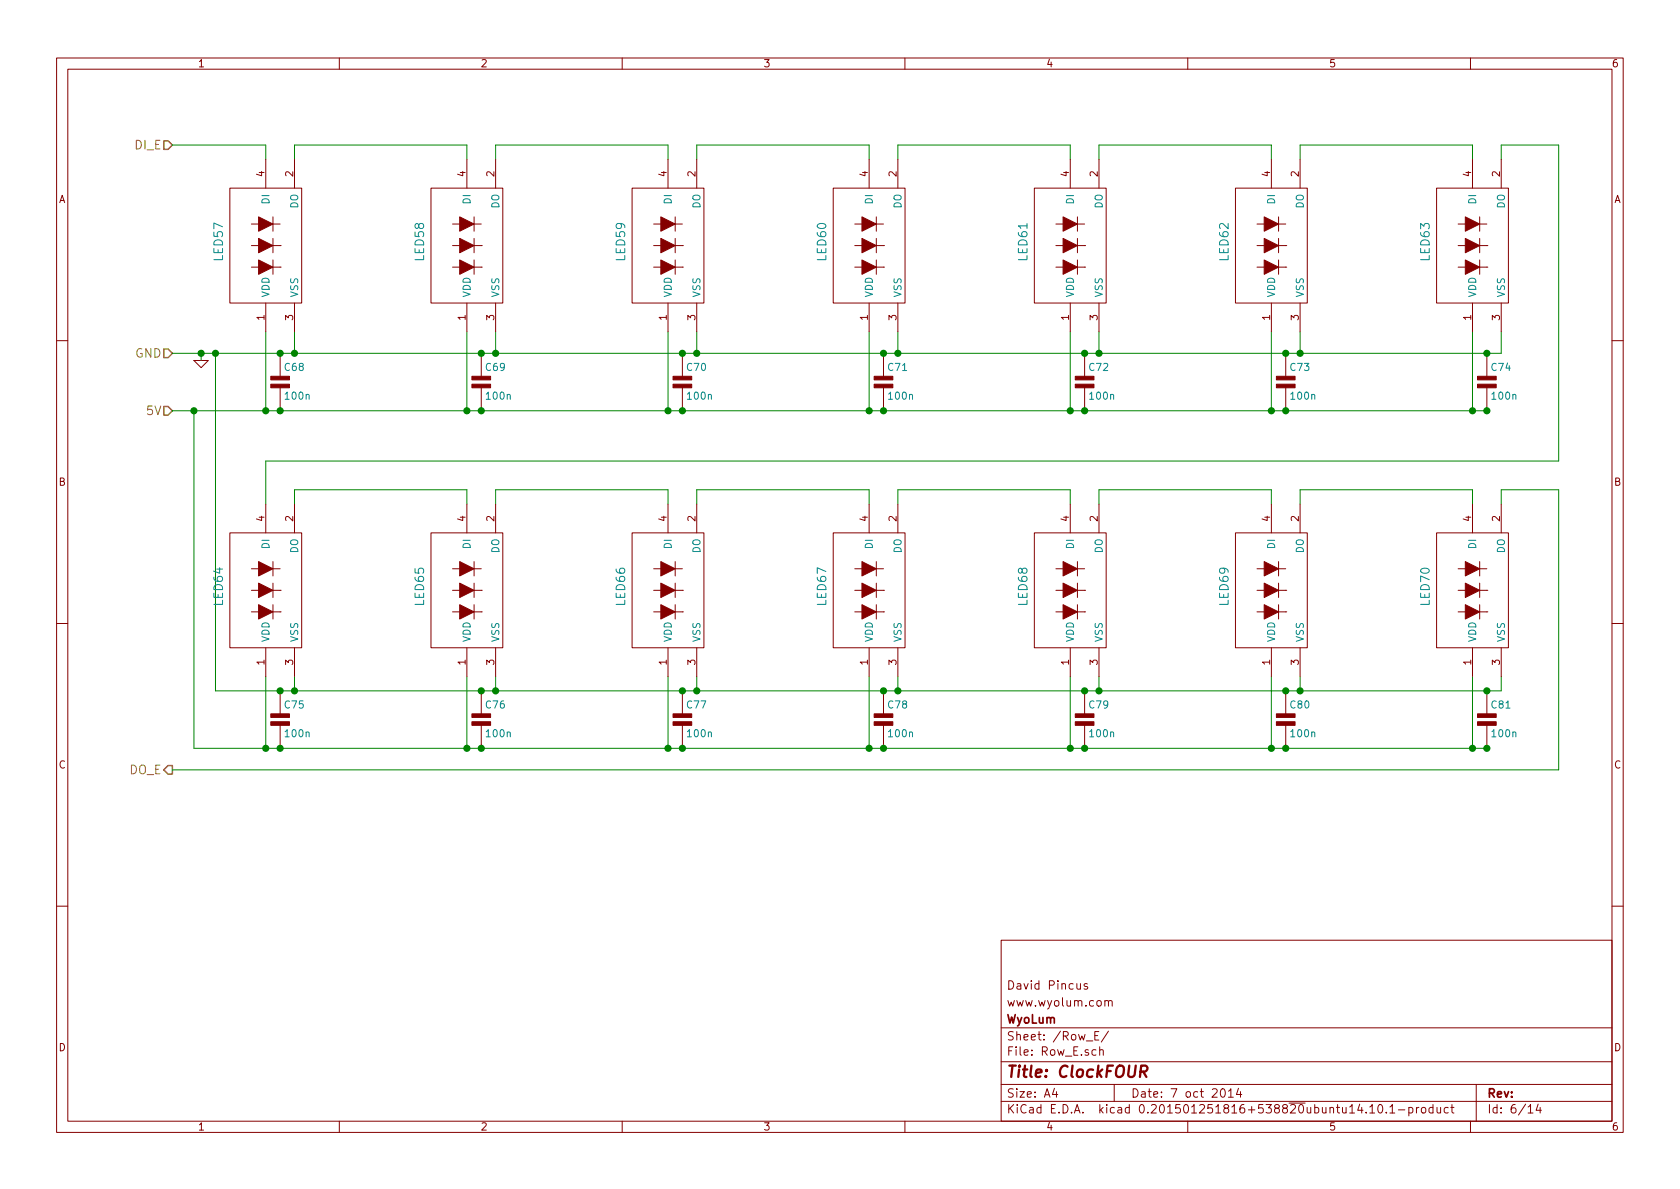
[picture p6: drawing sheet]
EESchema Schematic File Version 2
LIBS:ClockFOUR
LIBS:ClockFOUR-cache
EELAYER 25 0
EELAYER END
$Descr A4 11693 8268
encoding utf-8
Sheet 6 14
Title "ClockFOUR"
Date "7 oct 2014"
Rev ""
Comp "WyoLum"
Comment1 "www.wyolum.com"
Comment2 "David Pincus"
Comment3 ""
Comment4 ""
$EndDescr
Text HLabel 1200 5350 0    60   Output ~ 0
DO_E
Text HLabel 1200 2450 0    60   Input ~ 0
GND
Text HLabel 1200 1000 0    60   Input ~ 0
DI_E
Text HLabel 1200 2850 0    60   Input ~ 0
5V
$Comp
L GND #PWR10
U 1 1
P 1400 2500
F 0 "#PWR10" H 1400 2500 30  0001 C CNN
F 1 "GND" H 1400 2430 30  0001 C CNN
F 2 "" H 1400 2500 60  0001 C CNN
F 3 "" H 1400 2500 60  0001 C CNN
	1    1400 2500
	1    0    0    -1  
$EndComp
$Comp
L C2 C68
U 1 1
P 1950 2650
F 0 "C68" H 1975 2750 50  0000 L CNN
F 1 "100n" H 1975 2550 50  0000 L CNN
F 2 "C4_Pretty:c_0805_led" H 1950 2650 50  0001 C CNN
F 3 "" H 1950 2650 60  0001 C CNN
F 4 "CAP CER 0.1UF 25V 10% X7R 0805" H 1950 2850 60  0001 L CNN "Field4"
F 5 "100n, 25V" H 1950 2950 60  0001 L CNN "Field5"
F 6 "Surface Mount, MLCC" H 1950 3050 60  0001 L CNN "Field6"
F 7 "Kemet" H 1950 3150 60  0001 L CNN "Field7"
F 8 "C0805C104K3RACTU" H 1950 3250 60  0001 L CNN "Field8"
F 9 "Digikey" H 1950 3350 60  0001 L CNN "Field9"
F 10 "399-1168-1-ND" H 1950 3450 60  0001 L CNN "Field10"
F 11 "http://www.digikey.com/product-detail/en/C0805C104K3RACTU/399-1168-1-ND/411443" H 1950 3550 60  0001 L CNN "Field11"
	1    1950 2650
	1    0    0    -1  
$EndComp
Wire Wire Line
	1400 2450 1400 2500
Wire Wire Line
	1200 1000 1850 1000
Wire Wire Line
	1850 1000 1850 1100
Connection ~ 1400 2450
Wire Wire Line
	2050 1100 2050 1000
Wire Wire Line
	2050 1000 3250 1000
Wire Wire Line
	3250 1000 3250 1100
Wire Wire Line
	3450 1100 3450 1000
Wire Wire Line
	3450 1000 4650 1000
Wire Wire Line
	4650 1000 4650 1100
Wire Wire Line
	4850 1100 4850 1000
Wire Wire Line
	4850 1000 6050 1000
Wire Wire Line
	6050 1000 6050 1100
Wire Wire Line
	6250 1100 6250 1000
Wire Wire Line
	6250 1000 7450 1000
Wire Wire Line
	7450 1000 7450 1100
Wire Wire Line
	7650 1100 7650 1000
Wire Wire Line
	7650 1000 8850 1000
Wire Wire Line
	8850 1000 8850 1100
Wire Wire Line
	9050 1100 9050 1000
Wire Wire Line
	9050 1000 10250 1000
Wire Wire Line
	10250 1000 10250 1100
Wire Wire Line
	10450 1100 10450 1000
Wire Wire Line
	10450 1000 10850 1000
Wire Wire Line
	10850 3200 1850 3200
Wire Wire Line
	1850 3200 1850 3500
Wire Wire Line
	2050 3500 2050 3400
Wire Wire Line
	2050 3400 3250 3400
Wire Wire Line
	3250 3400 3250 3500
Wire Wire Line
	3450 3500 3450 3400
Wire Wire Line
	3450 3400 4650 3400
Wire Wire Line
	4650 3400 4650 3500
Wire Wire Line
	4850 3500 4850 3400
Wire Wire Line
	4850 3400 6050 3400
Wire Wire Line
	6050 3400 6050 3500
Wire Wire Line
	6250 3500 6250 3400
Wire Wire Line
	6250 3400 7450 3400
Wire Wire Line
	7450 3400 7450 3500
Wire Wire Line
	7650 3500 7650 3400
Wire Wire Line
	7650 3400 8850 3400
Wire Wire Line
	8850 3400 8850 3500
Wire Wire Line
	9050 3500 9050 3400
Wire Wire Line
	9050 3400 10250 3400
Wire Wire Line
	10250 3400 10250 3500
Wire Wire Line
	10450 3500 10450 3400
Wire Wire Line
	10450 3400 10850 3400
Wire Wire Line
	10850 3400 10850 5350
Wire Wire Line
	10850 5350 1200 5350
Wire Wire Line
	10850 1000 10850 3200
Wire Wire Line
	1200 2450 10450 2450
Wire Wire Line
	10450 2450 10450 2300
Wire Wire Line
	1200 2850 10350 2850
Wire Wire Line
	2050 2300 2050 2450
Connection ~ 2050 2450
Wire Wire Line
	3450 2300 3450 2450
Connection ~ 3450 2450
Wire Wire Line
	4850 2300 4850 2450
Connection ~ 4850 2450
Wire Wire Line
	6250 2300 6250 2450
Connection ~ 6250 2450
Wire Wire Line
	7650 2300 7650 2450
Connection ~ 7650 2450
Wire Wire Line
	9050 2300 9050 2450
Connection ~ 9050 2450
Wire Wire Line
	10250 2850 10250 2300
Wire Wire Line
	8850 2300 8850 2850
Connection ~ 8850 2850
Wire Wire Line
	7450 2300 7450 2850
Connection ~ 7450 2850
Wire Wire Line
	6050 2300 6050 2850
Connection ~ 6050 2850
Wire Wire Line
	4650 2300 4650 2850
Connection ~ 4650 2850
Wire Wire Line
	3250 2300 3250 2850
Connection ~ 3250 2850
Wire Wire Line
	1850 2300 1850 2850
Connection ~ 1850 2850
$Comp
L C2 C69
U 1 1
P 3350 2650
F 0 "C69" H 3375 2750 50  0000 L CNN
F 1 "100n" H 3375 2550 50  0000 L CNN
F 2 "C4_Pretty:c_0805_led" H 3350 2650 50  0001 C CNN
F 3 "" H 3350 2650 60  0001 C CNN
F 4 "CAP CER 0.1UF 25V 10% X7R 0805" H 3350 2850 60  0001 L CNN "Field4"
F 5 "100nF, 25V" H 3350 2950 60  0001 L CNN "Field5"
F 6 "Surface Mount, MLCC" H 3350 3050 60  0001 L CNN "Field6"
F 7 "Kemet" H 3350 3150 60  0001 L CNN "Field7"
F 8 "C0805C104K3RACTU" H 3350 3250 60  0001 L CNN "Field8"
F 9 "Digikey" H 3350 3350 60  0001 L CNN "Field9"
F 10 "399-1168-1-ND" H 3350 3450 60  0001 L CNN "Field10"
F 11 "http://www.digikey.com/product-detail/en/C0805C104K3RACTU/399-1168-1-ND/411443" H 3350 3550 60  0001 L CNN "Field11"
	1    3350 2650
	1    0    0    -1  
$EndComp
$Comp
L C2 C70
U 1 1
P 4750 2650
F 0 "C70" H 4775 2750 50  0000 L CNN
F 1 "100n" H 4775 2550 50  0000 L CNN
F 2 "C4_Pretty:c_0805_led" H 4750 2650 50  0001 C CNN
F 3 "" H 4750 2650 60  0001 C CNN
F 4 "CAP CER 0.1UF 25V 10% X7R 0805" H 4750 2850 60  0001 L CNN "Field4"
F 5 "100n, 25V" H 4750 2950 60  0001 L CNN "Field5"
F 6 "Surface Mount, MLCC" H 4750 3050 60  0001 L CNN "Field6"
F 7 "Kemet" H 4750 3150 60  0001 L CNN "Field7"
F 8 "C0805C104K3RACTU" H 4750 3250 60  0001 L CNN "Field8"
F 9 "Digikey" H 4750 3350 60  0001 L CNN "Field9"
F 10 "399-1168-1-ND" H 4750 3450 60  0001 L CNN "Field10"
F 11 "http://www.digikey.com/product-detail/en/C0805C104K3RACTU/399-1168-1-ND/411443" H 4750 3550 60  0001 L CNN "Field11"
	1    4750 2650
	1    0    0    -1  
$EndComp
$Comp
L C2 C71
U 1 1
P 6150 2650
F 0 "C71" H 6175 2750 50  0000 L CNN
F 1 "100n" H 6175 2550 50  0000 L CNN
F 2 "C4_Pretty:c_0805_led" H 6150 2650 50  0001 C CNN
F 3 "" H 6150 2650 60  0001 C CNN
F 4 "CAP CER 0.1UF 25V 10% X7R 0805" H 6150 2850 60  0001 L CNN "Field4"
F 5 "100nF, 25V" H 6150 2950 60  0001 L CNN "Field5"
F 6 "Surface Mount, MLCC" H 6150 3050 60  0001 L CNN "Field6"
F 7 "Kemet" H 6150 3150 60  0001 L CNN "Field7"
F 8 "C0805C104K3RACTU" H 6150 3250 60  0001 L CNN "Field8"
F 9 "Digikey" H 6150 3350 60  0001 L CNN "Field9"
F 10 "399-1168-1-ND" H 6150 3450 60  0001 L CNN "Field10"
F 11 "http://www.digikey.com/product-detail/en/C0805C104K3RACTU/399-1168-1-ND/411443" H 6150 3550 60  0001 L CNN "Field11"
	1    6150 2650
	1    0    0    -1  
$EndComp
$Comp
L C2 C72
U 1 1
P 7550 2650
F 0 "C72" H 7575 2750 50  0000 L CNN
F 1 "100n" H 7575 2550 50  0000 L CNN
F 2 "C4_Pretty:c_0805_led" H 7550 2650 50  0001 C CNN
F 3 "" H 7550 2650 60  0001 C CNN
F 4 "CAP CER 0.1UF 25V 10% X7R 0805" H 7550 2850 60  0001 L CNN "Field4"
F 5 "100n, 25V" H 7550 2950 60  0001 L CNN "Field5"
F 6 "Surface Mount, MLCC" H 7550 3050 60  0001 L CNN "Field6"
F 7 "Kemet" H 7550 3150 60  0001 L CNN "Field7"
F 8 "C0805C104K3RACTU" H 7550 3250 60  0001 L CNN "Field8"
F 9 "Digikey" H 7550 3350 60  0001 L CNN "Field9"
F 10 "399-1168-1-ND" H 7550 3450 60  0001 L CNN "Field10"
F 11 "http://www.digikey.com/product-detail/en/C0805C104K3RACTU/399-1168-1-ND/411443" H 7550 3550 60  0001 L CNN "Field11"
	1    7550 2650
	1    0    0    -1  
$EndComp
$Comp
L C2 C73
U 1 1
P 8950 2650
F 0 "C73" H 8975 2750 50  0000 L CNN
F 1 "100n" H 8975 2550 50  0000 L CNN
F 2 "C4_Pretty:c_0805_led" H 8950 2650 50  0001 C CNN
F 3 "" H 8950 2650 60  0001 C CNN
F 4 "CAP CER 0.1UF 25V 10% X7R 0805" H 8950 2850 60  0001 L CNN "Field4"
F 5 "100nF, 25V" H 8950 2950 60  0001 L CNN "Field5"
F 6 "Surface Mount, MLCC" H 8950 3050 60  0001 L CNN "Field6"
F 7 "Kemet" H 8950 3150 60  0001 L CNN "Field7"
F 8 "C0805C104K3RACTU" H 8950 3250 60  0001 L CNN "Field8"
F 9 "Digikey" H 8950 3350 60  0001 L CNN "Field9"
F 10 "399-1168-1-ND" H 8950 3450 60  0001 L CNN "Field10"
F 11 "http://www.digikey.com/product-detail/en/C0805C104K3RACTU/399-1168-1-ND/411443" H 8950 3550 60  0001 L CNN "Field11"
	1    8950 2650
	1    0    0    -1  
$EndComp
$Comp
L C2 C74
U 1 1
P 10350 2650
F 0 "C74" H 10375 2750 50  0000 L CNN
F 1 "100n" H 10375 2550 50  0000 L CNN
F 2 "C4_Pretty:c_0805_led" H 10350 2650 50  0001 C CNN
F 3 "" H 10350 2650 60  0001 C CNN
F 4 "CAP CER 0.1UF 25V 10% X7R 0805" H 10350 2850 60  0001 L CNN "Field4"
F 5 "100n, 25V" H 10350 2950 60  0001 L CNN "Field5"
F 6 "Surface Mount, MLCC" H 10350 3050 60  0001 L CNN "Field6"
F 7 "Kemet" H 10350 3150 60  0001 L CNN "Field7"
F 8 "C0805C104K3RACTU" H 10350 3250 60  0001 L CNN "Field8"
F 9 "Digikey" H 10350 3350 60  0001 L CNN "Field9"
F 10 "399-1168-1-ND" H 10350 3450 60  0001 L CNN "Field10"
F 11 "http://www.digikey.com/product-detail/en/C0805C104K3RACTU/399-1168-1-ND/411443" H 10350 3550 60  0001 L CNN "Field11"
	1    10350 2650
	1    0    0    -1  
$EndComp
Connection ~ 10250 2850
$Comp
L C2 C75
U 1 1
P 1950 5000
F 0 "C75" H 1975 5100 50  0000 L CNN
F 1 "100n" H 1975 4900 50  0000 L CNN
F 2 "C4_Pretty:c_0805_led" H 1950 5000 50  0001 C CNN
F 3 "" H 1950 5000 60  0001 C CNN
F 4 "CAP CER 0.1UF 25V 10% X7R 0805" H 1950 5200 60  0001 L CNN "Field4"
F 5 "100nF, 25V" H 1950 5300 60  0001 L CNN "Field5"
F 6 "Surface Mount, MLCC" H 1950 5400 60  0001 L CNN "Field6"
F 7 "Kemet" H 1950 5500 60  0001 L CNN "Field7"
F 8 "C0805C104K3RACTU" H 1950 5600 60  0001 L CNN "Field8"
F 9 "Digikey" H 1950 5700 60  0001 L CNN "Field9"
F 10 "399-1168-1-ND" H 1950 5800 60  0001 L CNN "Field10"
F 11 "http://www.digikey.com/product-detail/en/C0805C104K3RACTU/399-1168-1-ND/411443" H 1950 5900 60  0001 L CNN "Field11"
	1    1950 5000
	1    0    0    -1  
$EndComp
Wire Wire Line
	1500 2450 1500 4800
Wire Wire Line
	1500 4800 10450 4800
Wire Wire Line
	2050 4800 2050 4700
Wire Wire Line
	10450 4800 10450 4700
Connection ~ 2050 4800
Wire Wire Line
	9050 4800 9050 4700
Connection ~ 9050 4800
Wire Wire Line
	7650 4800 7650 4700
Connection ~ 7650 4800
Wire Wire Line
	6250 4800 6250 4700
Connection ~ 6250 4800
Wire Wire Line
	4850 4800 4850 4700
Connection ~ 4850 4800
Wire Wire Line
	3450 4800 3450 4700
Connection ~ 3450 4800
Connection ~ 1950 4800
Connection ~ 7550 2450
Connection ~ 8950 2450
Connection ~ 6150 2450
Connection ~ 6150 2850
Connection ~ 7550 2850
Connection ~ 8950 2850
Connection ~ 10350 2450
Connection ~ 10350 2850
Connection ~ 4750 2450
Connection ~ 4750 2850
Connection ~ 3350 2850
Connection ~ 3350 2450
Connection ~ 1950 2450
Connection ~ 1950 2850
Wire Wire Line
	1350 2850 1350 5200
Wire Wire Line
	1350 5200 10350 5200
Connection ~ 1350 2850
Wire Wire Line
	10250 4700 10250 5200
Connection ~ 1950 5200
Wire Wire Line
	8850 4700 8850 5200
Connection ~ 8850 5200
Wire Wire Line
	7450 4700 7450 5200
Connection ~ 7450 5200
Wire Wire Line
	6050 4700 6050 5200
Connection ~ 6050 5200
Wire Wire Line
	4650 4700 4650 5200
Connection ~ 4650 5200
Wire Wire Line
	3250 4700 3250 5200
Connection ~ 3250 5200
Wire Wire Line
	1850 4700 1850 5200
Connection ~ 1850 5200
$Comp
L C2 C76
U 1 1
P 3350 5000
F 0 "C76" H 3375 5100 50  0000 L CNN
F 1 "100n" H 3375 4900 50  0000 L CNN
F 2 "C4_Pretty:c_0805_led" H 3350 5000 50  0001 C CNN
F 3 "" H 3350 5000 60  0001 C CNN
F 4 "CAP CER 0.1UF 25V 10% X7R 0805" H 3350 5200 60  0001 L CNN "Field4"
F 5 "100n, 25V" H 3350 5300 60  0001 L CNN "Field5"
F 6 "Surface Mount, MLCC" H 3350 5400 60  0001 L CNN "Field6"
F 7 "Kemet" H 3350 5500 60  0001 L CNN "Field7"
F 8 "C0805C104K3RACTU" H 3350 5600 60  0001 L CNN "Field8"
F 9 "Digikey" H 3350 5700 60  0001 L CNN "Field9"
F 10 "399-1168-1-ND" H 3350 5800 60  0001 L CNN "Field10"
F 11 "http://www.digikey.com/product-detail/en/C0805C104K3RACTU/399-1168-1-ND/411443" H 3350 5900 60  0001 L CNN "Field11"
	1    3350 5000
	1    0    0    -1  
$EndComp
$Comp
L C2 C77
U 1 1
P 4750 5000
F 0 "C77" H 4775 5100 50  0000 L CNN
F 1 "100n" H 4775 4900 50  0000 L CNN
F 2 "C4_Pretty:c_0805_led" H 4750 5000 50  0001 C CNN
F 3 "" H 4750 5000 60  0001 C CNN
F 4 "CAP CER 0.1UF 25V 10% X7R 0805" H 4750 5200 60  0001 L CNN "Field4"
F 5 "100nF, 25V" H 4750 5300 60  0001 L CNN "Field5"
F 6 "Surface Mount, MLCC" H 4750 5400 60  0001 L CNN "Field6"
F 7 "Kemet" H 4750 5500 60  0001 L CNN "Field7"
F 8 "C0805C104K3RACTU" H 4750 5600 60  0001 L CNN "Field8"
F 9 "Digikey" H 4750 5700 60  0001 L CNN "Field9"
F 10 "399-1168-1-ND" H 4750 5800 60  0001 L CNN "Field10"
F 11 "http://www.digikey.com/product-detail/en/C0805C104K3RACTU/399-1168-1-ND/411443" H 4750 5900 60  0001 L CNN "Field11"
	1    4750 5000
	1    0    0    -1  
$EndComp
$Comp
L C2 C78
U 1 1
P 6150 5000
F 0 "C78" H 6175 5100 50  0000 L CNN
F 1 "100n" H 6175 4900 50  0000 L CNN
F 2 "C4_Pretty:c_0805_led" H 6150 5000 50  0001 C CNN
F 3 "" H 6150 5000 60  0001 C CNN
F 4 "CAP CER 0.1UF 25V 10% X7R 0805" H 6150 5200 60  0001 L CNN "Field4"
F 5 "100n, 25V" H 6150 5300 60  0001 L CNN "Field5"
F 6 "Surface Mount, MLCC" H 6150 5400 60  0001 L CNN "Field6"
F 7 "Kemet" H 6150 5500 60  0001 L CNN "Field7"
F 8 "C0805C104K3RACTU" H 6150 5600 60  0001 L CNN "Field8"
F 9 "Digikey" H 6150 5700 60  0001 L CNN "Field9"
F 10 "399-1168-1-ND" H 6150 5800 60  0001 L CNN "Field10"
F 11 "http://www.digikey.com/product-detail/en/C0805C104K3RACTU/399-1168-1-ND/411443" H 6150 5900 60  0001 L CNN "Field11"
	1    6150 5000
	1    0    0    -1  
$EndComp
$Comp
L C2 C79
U 1 1
P 7550 5000
F 0 "C79" H 7575 5100 50  0000 L CNN
F 1 "100n" H 7575 4900 50  0000 L CNN
F 2 "C4_Pretty:c_0805_led" H 7550 5000 50  0001 C CNN
F 3 "" H 7550 5000 60  0001 C CNN
F 4 "CAP CER 0.1UF 25V 10% X7R 0805" H 7550 5200 60  0001 L CNN "Field4"
F 5 "100nF, 25V" H 7550 5300 60  0001 L CNN "Field5"
F 6 "Surface Mount, MLCC" H 7550 5400 60  0001 L CNN "Field6"
F 7 "Kemet" H 7550 5500 60  0001 L CNN "Field7"
F 8 "C0805C104K3RACTU" H 7550 5600 60  0001 L CNN "Field8"
F 9 "Digikey" H 7550 5700 60  0001 L CNN "Field9"
F 10 "399-1168-1-ND" H 7550 5800 60  0001 L CNN "Field10"
F 11 "http://www.digikey.com/product-detail/en/C0805C104K3RACTU/399-1168-1-ND/411443" H 7550 5900 60  0001 L CNN "Field11"
	1    7550 5000
	1    0    0    -1  
$EndComp
$Comp
L C2 C80
U 1 1
P 8950 5000
F 0 "C80" H 8975 5100 50  0000 L CNN
F 1 "100n" H 8975 4900 50  0000 L CNN
F 2 "C4_Pretty:c_0805_led" H 8950 5000 50  0001 C CNN
F 3 "" H 8950 5000 60  0001 C CNN
F 4 "CAP CER 0.1UF 25V 10% X7R 0805" H 8950 5200 60  0001 L CNN "Field4"
F 5 "100n, 25V" H 8950 5300 60  0001 L CNN "Field5"
F 6 "Surface Mount, MLCC" H 8950 5400 60  0001 L CNN "Field6"
F 7 "Kemet" H 8950 5500 60  0001 L CNN "Field7"
F 8 "C0805C104K3RACTU" H 8950 5600 60  0001 L CNN "Field8"
F 9 "Digikey" H 8950 5700 60  0001 L CNN "Field9"
F 10 "399-1168-1-ND" H 8950 5800 60  0001 L CNN "Field10"
F 11 "http://www.digikey.com/product-detail/en/C0805C104K3RACTU/399-1168-1-ND/411443" H 8950 5900 60  0001 L CNN "Field11"
	1    8950 5000
	1    0    0    -1  
$EndComp
$Comp
L C2 C81
U 1 1
P 10350 5000
F 0 "C81" H 10375 5100 50  0000 L CNN
F 1 "100n" H 10375 4900 50  0000 L CNN
F 2 "C4_Pretty:c_0805_led" H 10350 5000 50  0001 C CNN
F 3 "" H 10350 5000 60  0001 C CNN
F 4 "CAP CER 0.1UF 25V 10% X7R 0805" H 10350 5200 60  0001 L CNN "Field4"
F 5 "100nF, 25V" H 10350 5300 60  0001 L CNN "Field5"
F 6 "Surface Mount, MLCC" H 10350 5400 60  0001 L CNN "Field6"
F 7 "Kemet" H 10350 5500 60  0001 L CNN "Field7"
F 8 "C0805C104K3RACTU" H 10350 5600 60  0001 L CNN "Field8"
F 9 "Digikey" H 10350 5700 60  0001 L CNN "Field9"
F 10 "399-1168-1-ND" H 10350 5800 60  0001 L CNN "Field10"
F 11 "http://www.digikey.com/product-detail/en/C0805C104K3RACTU/399-1168-1-ND/411443" H 10350 5900 60  0001 L CNN "Field11"
	1    10350 5000
	1    0    0    -1  
$EndComp
Connection ~ 10350 5200
Connection ~ 10350 4800
Connection ~ 8950 5200
Connection ~ 8950 4800
Connection ~ 7550 4800
Connection ~ 7550 5200
Connection ~ 6150 5200
Connection ~ 6150 4800
Connection ~ 4750 4800
Connection ~ 4750 5200
Connection ~ 3350 5200
Connection ~ 3350 4800
Connection ~ 1500 2450
Connection ~ 10250 5200
$Comp
L WS2812B LED57
U 1 1
P 1775 1675
F 0 "LED57" V 1525 1675 60  0000 C CNN
F 1 "WS2812B" V 2175 1675 60  0001 C CNN
F 2 "C4_Pretty:RGB_WS2811B" H 1775 1675 60  0001 C CNN
F 3 "~" H 1775 1675 60  0000 C CNN
	1    1775 1675
	1    0    0    -1  
$EndComp
$Comp
L WS2812B LED58
U 1 1
P 3175 1675
F 0 "LED58" V 2925 1675 60  0000 C CNN
F 1 "WS2812B" V 3575 1675 60  0001 C CNN
F 2 "C4_Pretty:RGB_WS2811B" H 3175 1675 60  0001 C CNN
F 3 "~" H 3175 1675 60  0000 C CNN
	1    3175 1675
	1    0    0    -1  
$EndComp
$Comp
L WS2812B LED59
U 1 1
P 4575 1675
F 0 "LED59" V 4325 1675 60  0000 C CNN
F 1 "WS2812B" V 4975 1675 60  0001 C CNN
F 2 "C4_Pretty:RGB_WS2811B" H 4575 1675 60  0001 C CNN
F 3 "~" H 4575 1675 60  0000 C CNN
	1    4575 1675
	1    0    0    -1  
$EndComp
$Comp
L WS2812B LED60
U 1 1
P 5975 1675
F 0 "LED60" V 5725 1675 60  0000 C CNN
F 1 "WS2812B" V 6375 1675 60  0001 C CNN
F 2 "C4_Pretty:RGB_WS2811B" H 5975 1675 60  0001 C CNN
F 3 "~" H 5975 1675 60  0000 C CNN
	1    5975 1675
	1    0    0    -1  
$EndComp
$Comp
L WS2812B LED61
U 1 1
P 7375 1675
F 0 "LED61" V 7125 1675 60  0000 C CNN
F 1 "WS2812B" V 7775 1675 60  0001 C CNN
F 2 "C4_Pretty:RGB_WS2811B" H 7375 1675 60  0001 C CNN
F 3 "~" H 7375 1675 60  0000 C CNN
	1    7375 1675
	1    0    0    -1  
$EndComp
$Comp
L WS2812B LED62
U 1 1
P 8775 1675
F 0 "LED62" V 8525 1675 60  0000 C CNN
F 1 "WS2812B" V 9175 1675 60  0001 C CNN
F 2 "C4_Pretty:RGB_WS2811B" H 8775 1675 60  0001 C CNN
F 3 "~" H 8775 1675 60  0000 C CNN
	1    8775 1675
	1    0    0    -1  
$EndComp
$Comp
L WS2812B LED63
U 1 1
P 10175 1675
F 0 "LED63" V 9925 1675 60  0000 C CNN
F 1 "WS2812B" V 10575 1675 60  0001 C CNN
F 2 "C4_Pretty:RGB_WS2811B" H 10175 1675 60  0001 C CNN
F 3 "~" H 10175 1675 60  0000 C CNN
	1    10175 1675
	1    0    0    -1  
$EndComp
$Comp
L WS2812B LED64
U 1 1
P 1775 4075
F 0 "LED64" V 1525 4075 60  0000 C CNN
F 1 "WS2812B" V 2175 4075 60  0001 C CNN
F 2 "C4_Pretty:RGB_WS2811B" H 1775 4075 60  0001 C CNN
F 3 "~" H 1775 4075 60  0000 C CNN
	1    1775 4075
	1    0    0    -1  
$EndComp
$Comp
L WS2812B LED65
U 1 1
P 3175 4075
F 0 "LED65" V 2925 4075 60  0000 C CNN
F 1 "WS2812B" V 3575 4075 60  0001 C CNN
F 2 "C4_Pretty:RGB_WS2811B" H 3175 4075 60  0001 C CNN
F 3 "~" H 3175 4075 60  0000 C CNN
	1    3175 4075
	1    0    0    -1  
$EndComp
$Comp
L WS2812B LED66
U 1 1
P 4575 4075
F 0 "LED66" V 4325 4075 60  0000 C CNN
F 1 "WS2812B" V 4975 4075 60  0001 C CNN
F 2 "C4_Pretty:RGB_WS2811B" H 4575 4075 60  0001 C CNN
F 3 "~" H 4575 4075 60  0000 C CNN
	1    4575 4075
	1    0    0    -1  
$EndComp
$Comp
L WS2812B LED67
U 1 1
P 5975 4075
F 0 "LED67" V 5725 4075 60  0000 C CNN
F 1 "WS2812B" V 6375 4075 60  0001 C CNN
F 2 "C4_Pretty:RGB_WS2811B" H 5975 4075 60  0001 C CNN
F 3 "~" H 5975 4075 60  0000 C CNN
	1    5975 4075
	1    0    0    -1  
$EndComp
$Comp
L WS2812B LED68
U 1 1
P 7375 4075
F 0 "LED68" V 7125 4075 60  0000 C CNN
F 1 "WS2812B" V 7775 4075 60  0001 C CNN
F 2 "C4_Pretty:RGB_WS2811B" H 7375 4075 60  0001 C CNN
F 3 "~" H 7375 4075 60  0000 C CNN
	1    7375 4075
	1    0    0    -1  
$EndComp
$Comp
L WS2812B LED69
U 1 1
P 8775 4075
F 0 "LED69" V 8525 4075 60  0000 C CNN
F 1 "WS2812B" V 9175 4075 60  0001 C CNN
F 2 "C4_Pretty:RGB_WS2811B" H 8775 4075 60  0001 C CNN
F 3 "~" H 8775 4075 60  0000 C CNN
	1    8775 4075
	1    0    0    -1  
$EndComp
$Comp
L WS2812B LED70
U 1 1
P 10175 4075
F 0 "LED70" V 9925 4075 60  0000 C CNN
F 1 "WS2812B" V 10575 4075 60  0001 C CNN
F 2 "C4_Pretty:RGB_WS2811B" H 10175 4075 60  0001 C CNN
F 3 "~" H 10175 4075 60  0000 C CNN
	1    10175 4075
	1    0    0    -1  
$EndComp
$EndSCHEMATC
